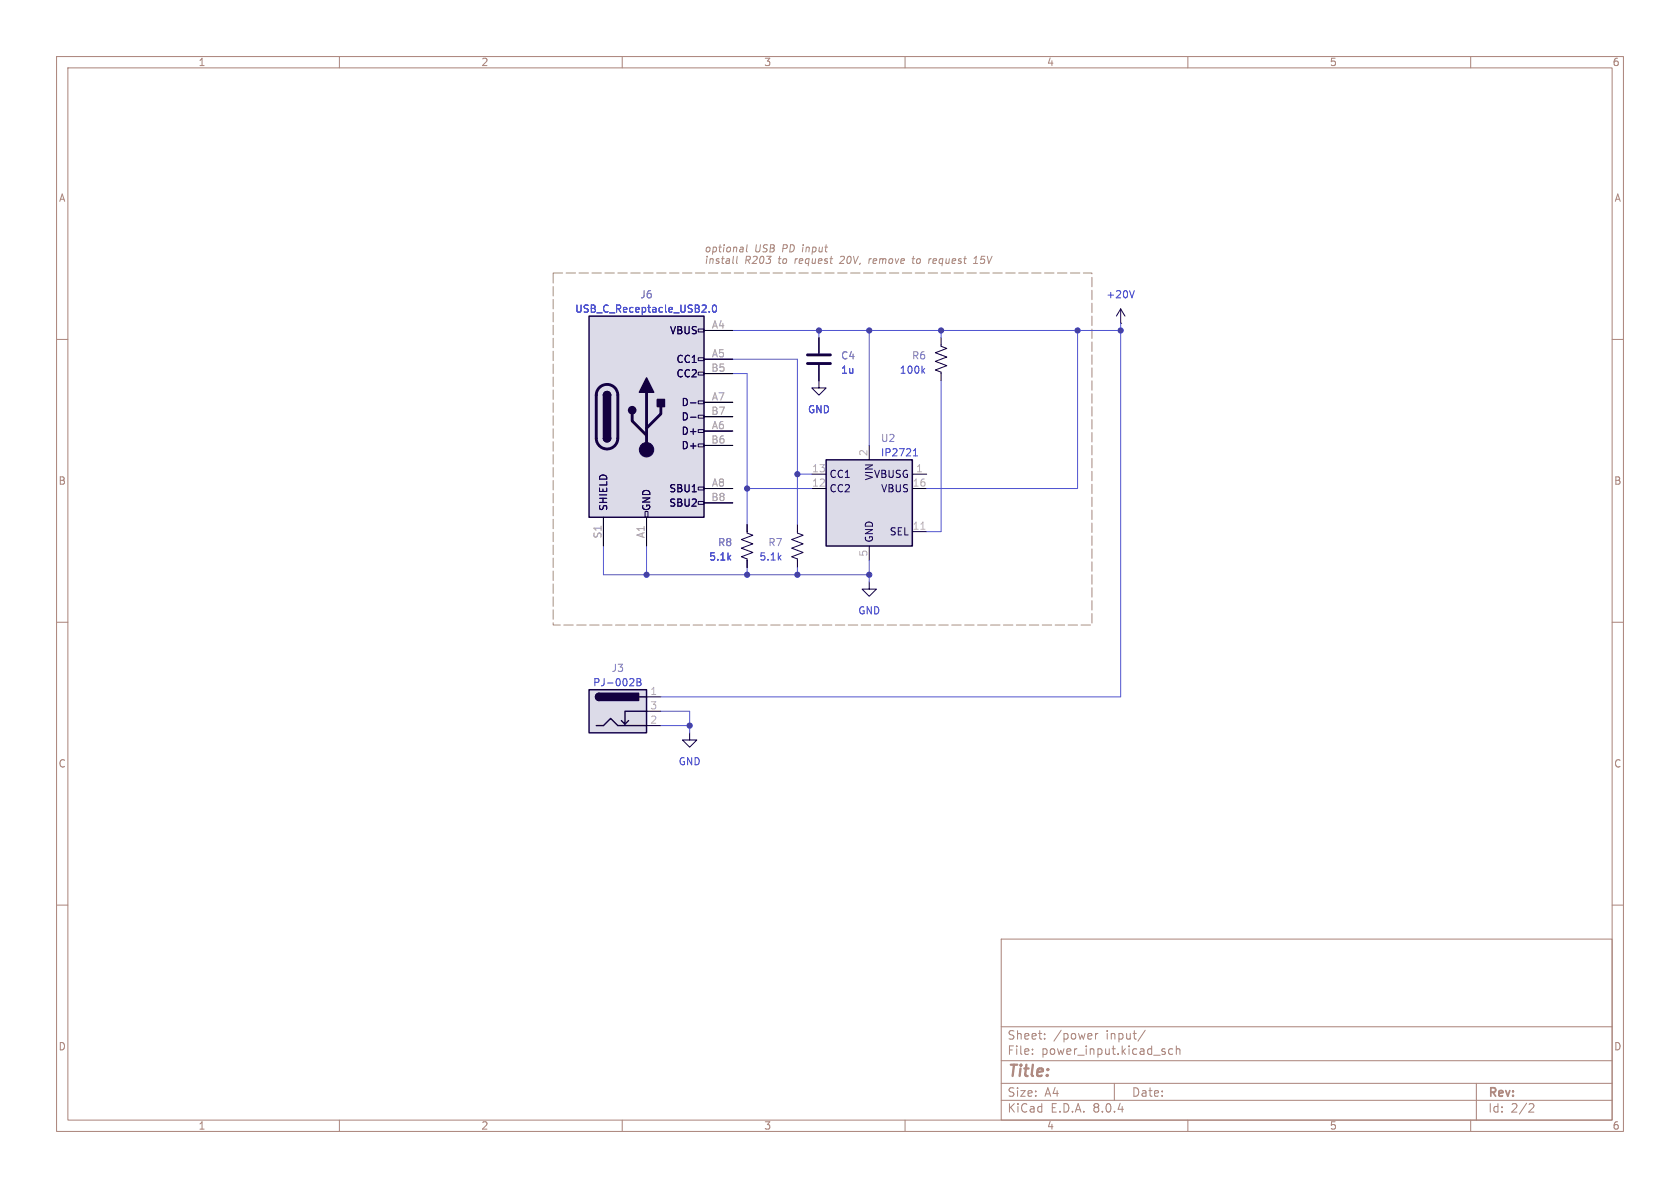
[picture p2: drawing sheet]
<svg xmlns="http://www.w3.org/2000/svg" width="297mm" height="210mm" viewBox="0 0 297 210" stroke-linecap="round" stroke-linejoin="round" font-family="sans-serif">
<g fill="none" stroke="#aa837a" stroke-width=".18">
<path d="M10 10h277v190h-277zM12 12h273v186h-273zM60 10v2M110 10v2M160 10v2M210 10v2M260 10v2M10 60h2M285 60h2M10 110h2M285 110h2M10 160h2"/>
<path d="M285 160h2M177 166h108v32h-108zM60 198v2M110 198v2M160 198v2M177 194.5h108M177 191.5h108M177 187.5h108M177 181.5h108M182.5 186.3v.1M182.5 185.5v.1M184.7 183.6v.1"/>
<path d="M184.7 182.8v.1M193.7 182.7v1M194.1 182.7l-.3 .1-.1 .2M197 191.5v3M202.5 182.1l-1.3 2M205.8 185.9l.2 .2-.2 .3M205.8 185.4l.2 .1M207.3 185.5l-.4-.1-.3 .3v.4l.1 .2h.6M208 185.5l.2-.1 .3 .1 .1 .9M208 184.9v1.5M210 198v2M260 198v2"/>
<path d="M261 191.5v6.5M270.5 195.1l.5 .1 .2 .3-1 1.1h1"/>
</g>
<path d="M198.1 54.6l-.7 1.3M198.1 54.6v2.6M198.1 54.6l.8 1.3" fill="none" stroke="#130040" stroke-width=".18"/>
<path d="M198.1 57.2h.1" fill="none" stroke="#010022" stroke-width=".18"/>
<path d="M200.5 51.4l-.4 1.2" fill="none" stroke="#353dd0" stroke-width=".18"/>
<path d="M104.1 55.9h20.4v35.5h-20.4z" fill="#dcdbe8"/>
<path d="M123.4 58.2h1.1v.5h-1.1zM123.4 78.5h1.1v.5h-1.1zM123.4 75.9h1.1v.6h-1.1zM123.4 73.4h1.1v.5h-1.1zM123.4 70.9h1.1v.5h-1.1zM123.4 65.8h1.1v.5h-1.1zM123.4 63.2h1.1v.6h-1.1zM114 90.4h.6v1h-.6zM123.4 88.6h1.1v.6h-1.1zM123.4 86.1h1.1v.5h-1.1z" fill="none" stroke="#130040" stroke-width=".18"/>
<path d="M104.1 55.9h20.4v35.5h-20.4zM106.7 77.5a.64 .64 0 0 0 .6 .6 .64 .64 0 0 0 .6-.6M106.7 69.9a.64 .64 0 0 1 .6-.7 .64 .64 0 0 1 .6 .7" fill="none" stroke="#130040" stroke-width=".25"/>
<path d="M106 68.5a1.9 1.9 0 0 1 2-.4 1.9 1.9 0 0 1 1.2 1.8v7.6a1.91 1.91 0 0 1-1.9 1.9 1.91 1.91 0 0 1-1.9-1.9v-7.8l.2-.6zM111.8 73.2v1.2l2.5 2.6M114.3 69.3v10.2M116.8 71.9v1.3l-2.5 2.5M142.7 62.7h4.1M142.7 64.3h4.1" fill="none" stroke="#130040" stroke-width=".51"/>
<g fill="#130040" stroke="#130040" stroke-width=".25">
<path d="M106.7 77.5h1.2a.64 .64 0 0 1-.6 .6 .64 .64 0 0 1-.6-.6z"/>
<path d="M106.7 69.9h1.2v7.6h-1.2z"/>
<path d="M106.9 69.4a.64 .64 0 0 1 .7-.1 .64 .64 0 0 1 .3 .6h-1.2z"/>
<path d="M114.3 66.8l1.3 2.5h-2.6z"/>
<path d="M116.2 70.6h1.3v1.3h-1.3z"/>
<circle cx="111.8" cy="72.5" r=".63"/>
</g>
<circle cx="114.3" cy="79.5" r="1.27" fill="#130040" stroke="#130040" stroke-width=".18"/>
<g fill="none" stroke="#010022" stroke-width=".18">
<path d="M124.5 58.4h5M144.8 59.7v2.8M124.5 63.5h5M124.5 76.2h5M124.5 71.1h5M124.5 66h5M124.5 78.7h5M124.5 73.7h5M144.8 64.5v2.8M106.7 91.4v5.1M114.3 91.4v5.1M124.5 86.4h5"/>
<path d="M124.5 88.9h5"/>
</g>
<path d="M122.1 71.2h.9M122.1 73.8h.9" fill="none" stroke="#15005e" stroke-width=".18"/>
<path d="M125.4 55.1v.1M126.1 54l.1-.1a.68 .68 0 0 1 .5 .7 .68 .68 0 0 1-.5 .6l-.1-.1-.2-.4z" fill="none" stroke="#353dd0" stroke-width=".18"/>
<path d="M146 81.3h15.3v15.2h-15.3z" fill="#dcdbe8"/>
<path d="M146 81.3h15.3v15.2h-15.3z" fill="none" stroke="#130040" stroke-width=".25"/>
<path d="M166.4 59.7v1.3M153.7 78.7v2.6M166.4 66v1.3M143.5 83.8h2.5M143.5 86.4h2.5M153.7 96.5v2.6M161.3 83.8h2.5M161.3 94h2.5M161.3 86.4h2.5" fill="none" stroke="#010022" stroke-width=".18"/>
<path d="M162.8 93.6h.7" fill="none" stroke="#b4afbe" stroke-width=".18"/>
<path d="M161.5 79.7l.3-.4v1.3M163.1 65.5l.4 .5M163.5 65.1l-.5 .5M161.5 80.6h.7" fill="none" stroke="#353dd0" stroke-width=".18"/>
<path d="M166.4 61v.2l1 .4-2 .8 2 .7-2 .8 2 .7-2 .8 1 .4v.2M153.7 102.9v1.2h1.2l-1.2 1.3-1.3-1.3h1.3M121.9 129.5v1.3h1.3l-1.3 1.3-1.3-1.3h1.3" fill="none" stroke="#130040" stroke-width=".18"/>
<path d="M104.1 121.9h10.2v7.6h-10.2z" fill="#dcdbe8"/>
<path d="M104.1 121.9h10.2v7.6h-10.2zM105.4 128.3h1.3l1.2-1.3 1.3 1.3h5.1M105.9 122.6a.64 .64 0 0 0-.6 .6 .64 .64 0 0 0 .6 .6M111.1 127.4l-.6 .6M113 123.2h1.3M114.3 125.7h-3.8v2.3l-.6-.6" fill="none" stroke="#130040" stroke-width=".25"/>
<g fill="#130040" stroke="#130040" stroke-width=".25">
<path d="M105.5 122.7l.4-.1v1.2a.63 .63 0 0 1-.6-.4 .63 .63 0 0 1 .2-.7z"/>
<path d="M105.9 122.6h7v1.2h-7z"/>
</g>
<g fill="none" stroke="#010022" stroke-width=".18">
<path d="M124.5 58.4h5M144.8 59.7v2.8M124.5 63.5h5M124.5 76.2h5M124.5 71.1h5M124.5 66h5M124.5 78.7h5M124.5 73.7h5M144.8 64.5v2.8M106.7 91.4v5.1M114.3 91.4v5.1M124.5 86.4h5"/>
<path d="M124.5 88.9h5M132.1 92.7v1.3M132.1 99.1v1.2M141 92.7v1.3M141 99.1v1.2M114.3 123.2h2.5M114.3 128.3h2.5M114.3 125.7h2.5"/>
</g>
<path d="M125.4 55.1v.1M126.1 54l.1-.1a.68 .68 0 0 1 .5 .7 .68 .68 0 0 1-.5 .6l-.1-.1-.2-.4zM112.6 120h.4l.3 .2-.3 .4 .3 .1v.3l-.2 .2h-.5zM112.6 120.6h.4" fill="none" stroke="#353dd0" stroke-width=".18"/>
<path d="M144.8 67.3v1.3h1.2l-1.2 1.3-1.3-1.3h1.3M132.1 94v.2l1 .4-2 .8 2 .7-2 .8 2 .8-2 .7 1 .4v.3M141 94v.2l1 .4-2 .8 2 .7-2 .8 2 .8-2 .7 1 .4v.3" fill="none" stroke="#130040" stroke-width=".18"/>
<path d="M130.3 45.3l-.1 1.1 .2 .2M132.1 43.3l-.1 1.1 .1 .1M153.7 45.7l-.1 .9M153.7 45.9v.1M161.2 45.7h.5M161.5 45.3l-.2 1.1 .3 .2M164.6 45.7l-.4 .3M172.1 46.6h.7M172.2 45.7l.4-.4-.2 1.3" fill="none" stroke="#a4907e" stroke-width=".18"/>
<path d="M97.8 48.3h95.2v62.2h-95.2z" fill="none" stroke="#a4907e" stroke-width=".18" stroke-dasharray="1.7 .6"/>
<g fill="none" stroke="#5256d0" stroke-width=".18">
<path d="M129.5 58.4h68.6M144.8 58.4v1.3M153.7 58.4v20.3M166.4 58.4v1.3M190.5 58.4v28h-26.7M198.1 57.2v66h-81.3M129.5 63.5h11.5v29.2M129.5 66h2.6v26.7M166.4 67.3v26.7h-2.6M106.7 96.5v5.1h47M114.3 96.5v5.1M132.1 86.4h11.4"/>
<path d="M141 83.8h2.5M153.7 99.1v3.8M132.1 100.3v1.3M141 100.3v1.3M116.8 125.7h5.1v3.8M116.8 128.3h5.1"/>
</g>
<path d="M122.1 71.2h.9M122.1 73.8h.9" fill="none" stroke="#15005e" stroke-width=".18"/>
<g fill="#4026c4" stroke="#4026c4" stroke-width=".18">
<circle cx="190.5" cy="58.4" r=".46"/>
<circle cx="198.1" cy="58.4" r=".46"/>
<circle cx="153.7" cy="58.4" r=".46"/>
<circle cx="144.8" cy="58.4" r=".46"/>
<circle cx="166.4" cy="58.4" r=".46"/>
<circle cx="121.9" cy="128.3" r=".46"/>
<circle cx="132.1" cy="101.6" r=".46"/>
<circle cx="141" cy="101.6" r=".46"/>
<circle cx="153.7" cy="101.6" r=".46"/>
<circle cx="132.1" cy="86.4" r=".46"/>
<circle cx="141" cy="83.8" r=".46"/>
<circle cx="114.3" cy="101.6" r=".46"/>
</g>
<text font-size="2.8" fill="#aa837a" x="178" y="190.9">Title:</text>
<g font-size="2.1" fill="#aa837a">
<text x="178" y="184">Sheet:</text>
<text x="186.2" y="184">/power</text>
<text x="195.6" y="184">input/</text>
<text x="178" y="186.7">File:</text>
<text x="184.1" y="186.7">power_input.kicad_sch</text>
<text x="178" y="196.9">KiCad</text>
<text x="178" y="194.1">Size:</text>
<text x="184.7" y="194.1">A4</text>
<text x="185.7" y="196.9">E.D.A.</text>
<text x="193.3" y="196.9">8.0.4</text>
<text x="200" y="194.1">Date:</text>
<text x="263" y="194.3">Rev:</text>
<text x="263" y="196.9">Id:</text>
<text x="267.1" y="196.9">2/2</text>
</g>
<g font-size="1.8" fill="#aa837a">
<text x="35" y="11.9">1</text>
<text x="85" y="11.9">2</text>
<text x="135" y="11.9">3</text>
<text x="185" y="11.9">4</text>
<text x="235" y="11.9">5</text>
<text x="285" y="11.9">6</text>
<text x="10.3" y="35.9">A</text>
<text x="285.3" y="35.9">A</text>
<text x="10.3" y="85.9">B</text>
<text x="285.3" y="85.9">B</text>
<text x="10.3" y="135.9">C</text>
<text x="285.3" y="135.9">C</text>
<text x="10.3" y="185.9">D</text>
<text x="285.3" y="185.9">D</text>
<text x="35" y="199.9">1</text>
<text x="85" y="199.9">2</text>
<text x="135" y="199.9">3</text>
<text x="185" y="199.9">4</text>
<text x="235" y="199.9">5</text>
<text x="285" y="199.9">6</text>
</g>
<g font-size="1.8" fill="#a4907e">
<text x="124.5" y="44.7">optional</text>
<text x="124.5" y="46.7">install</text>
<text x="131.6" y="46.7">R203</text>
<text x="133.4" y="44.7">USB</text>
<text x="137.7" y="46.7">to</text>
<text x="138.4" y="44.7">PD input</text>
<text x="140.7" y="46.7">request</text>
<text x="148.9" y="46.7">20V,</text>
<text x="154.2" y="46.7">remove</text>
<text x="162.1" y="46.7">to</text>
<text x="165.2" y="46.7">request</text>
<text x="173.4" y="46.7">15V</text>
</g>
<g font-size="1.8" fill="#8d7cb6">
<text x="113.1" y="52.9">J6</text>
<text x="148.6" y="63.7">C4</text>
<text x="161.1" y="63.7">R6</text>
<text x="155.6" y="78.3">U2</text>
<text x="126.8" y="96.7">R8</text>
<text x="135.7" y="96.7">R7</text>
<text x="108" y="119">J3</text>
</g>
<g font-size="1.8" fill="#353dd0">
<text x="195.5" y="52.9">+20V</text>
<text x="101.6" y="55.5">USB_C_Receptacle_USB2.0</text>
<text x="148.6" y="66.3">1u</text>
<text x="159" y="66.3">100k</text>
<text x="142.7" y="73.3">GND</text>
<text x="155.6" y="80.9">IP2721</text>
<text x="125.3" y="99.3">5.1k</text>
<text x="134.2" y="99.3">5.1k</text>
<text x="151.6" y="108.8">GND</text>
<text x="104.8" y="121.5">PJ-002B</text>
<text x="119.9" y="135.5">GND</text>
</g>
<g font-size="1.8" fill="#15005e">
<text x="118.3" y="59.3">VBUS</text>
<text x="119.5" y="64.4">CC1</text>
<text x="119.5" y="66.9">CC2</text>
<text x="120.4" y="72">D-</text>
<text x="120.4" y="77.1">D+</text>
<text x="120.4" y="74.5">D-</text>
<text x="120.4" y="79.6">D+</text>
<text x="118.2" y="87.2">SBU1</text>
<text x="118.2" y="89.8">SBU2</text>
<text x="146.6" y="87.2">CC2</text>
<text x="146.6" y="84.7">CC1</text>
<text x="154.4" y="84.7">VBUSG</text>
<text x="154.5" y="85" transform="rotate(-90 154.5 85)">VIN</text>
<text x="155.7" y="87.2">VBUS</text>
<text x="107.5" y="90.4" transform="rotate(-90 107.5 90.4)">SHIELD</text>
<text x="115.2" y="90.4" transform="rotate(-90 115.2 90.4)">GND</text>
<text x="157.2" y="94.8">SEL</text>
<text x="154.5" y="96" transform="rotate(-90 154.5 96)">GND</text>
</g>
<g font-size="1.8" fill="#b4afbe">
<text x="125.7" y="58.2">A4</text>
<text x="125.7" y="65.8">B5</text>
<text x="125.7" y="63.2">A5</text>
<text x="125.7" y="70.9">A7</text>
<text x="125.7" y="73.4">B7</text>
<text x="125.7" y="75.9">A6</text>
<text x="125.7" y="78.5">B6</text>
<text x="143.5" y="83.6">13</text>
<text x="153.4" y="80.7" transform="rotate(-90 153.4 80.7)">2</text>
<text x="161.9" y="83.6">1</text>
<text x="125.7" y="88.6">B8</text>
<text x="125.7" y="86.1">A8</text>
<text x="143.5" y="86.1">12</text>
<text x="161.2" y="86.1">16</text>
<text x="106.4" y="95.3" transform="rotate(-90 106.4 95.3)">S1</text>
<text x="114" y="95.2" transform="rotate(-90 114 95.2)">A1</text>
<text x="161.2" y="93.7">11</text>
<text x="153.4" y="98.5" transform="rotate(-90 153.4 98.5)">5</text>
<text x="114.9" y="122.9">1</text>
<text x="114.9" y="125.5">3</text>
<text x="114.9" y="128">2</text>
</g>
</svg>
